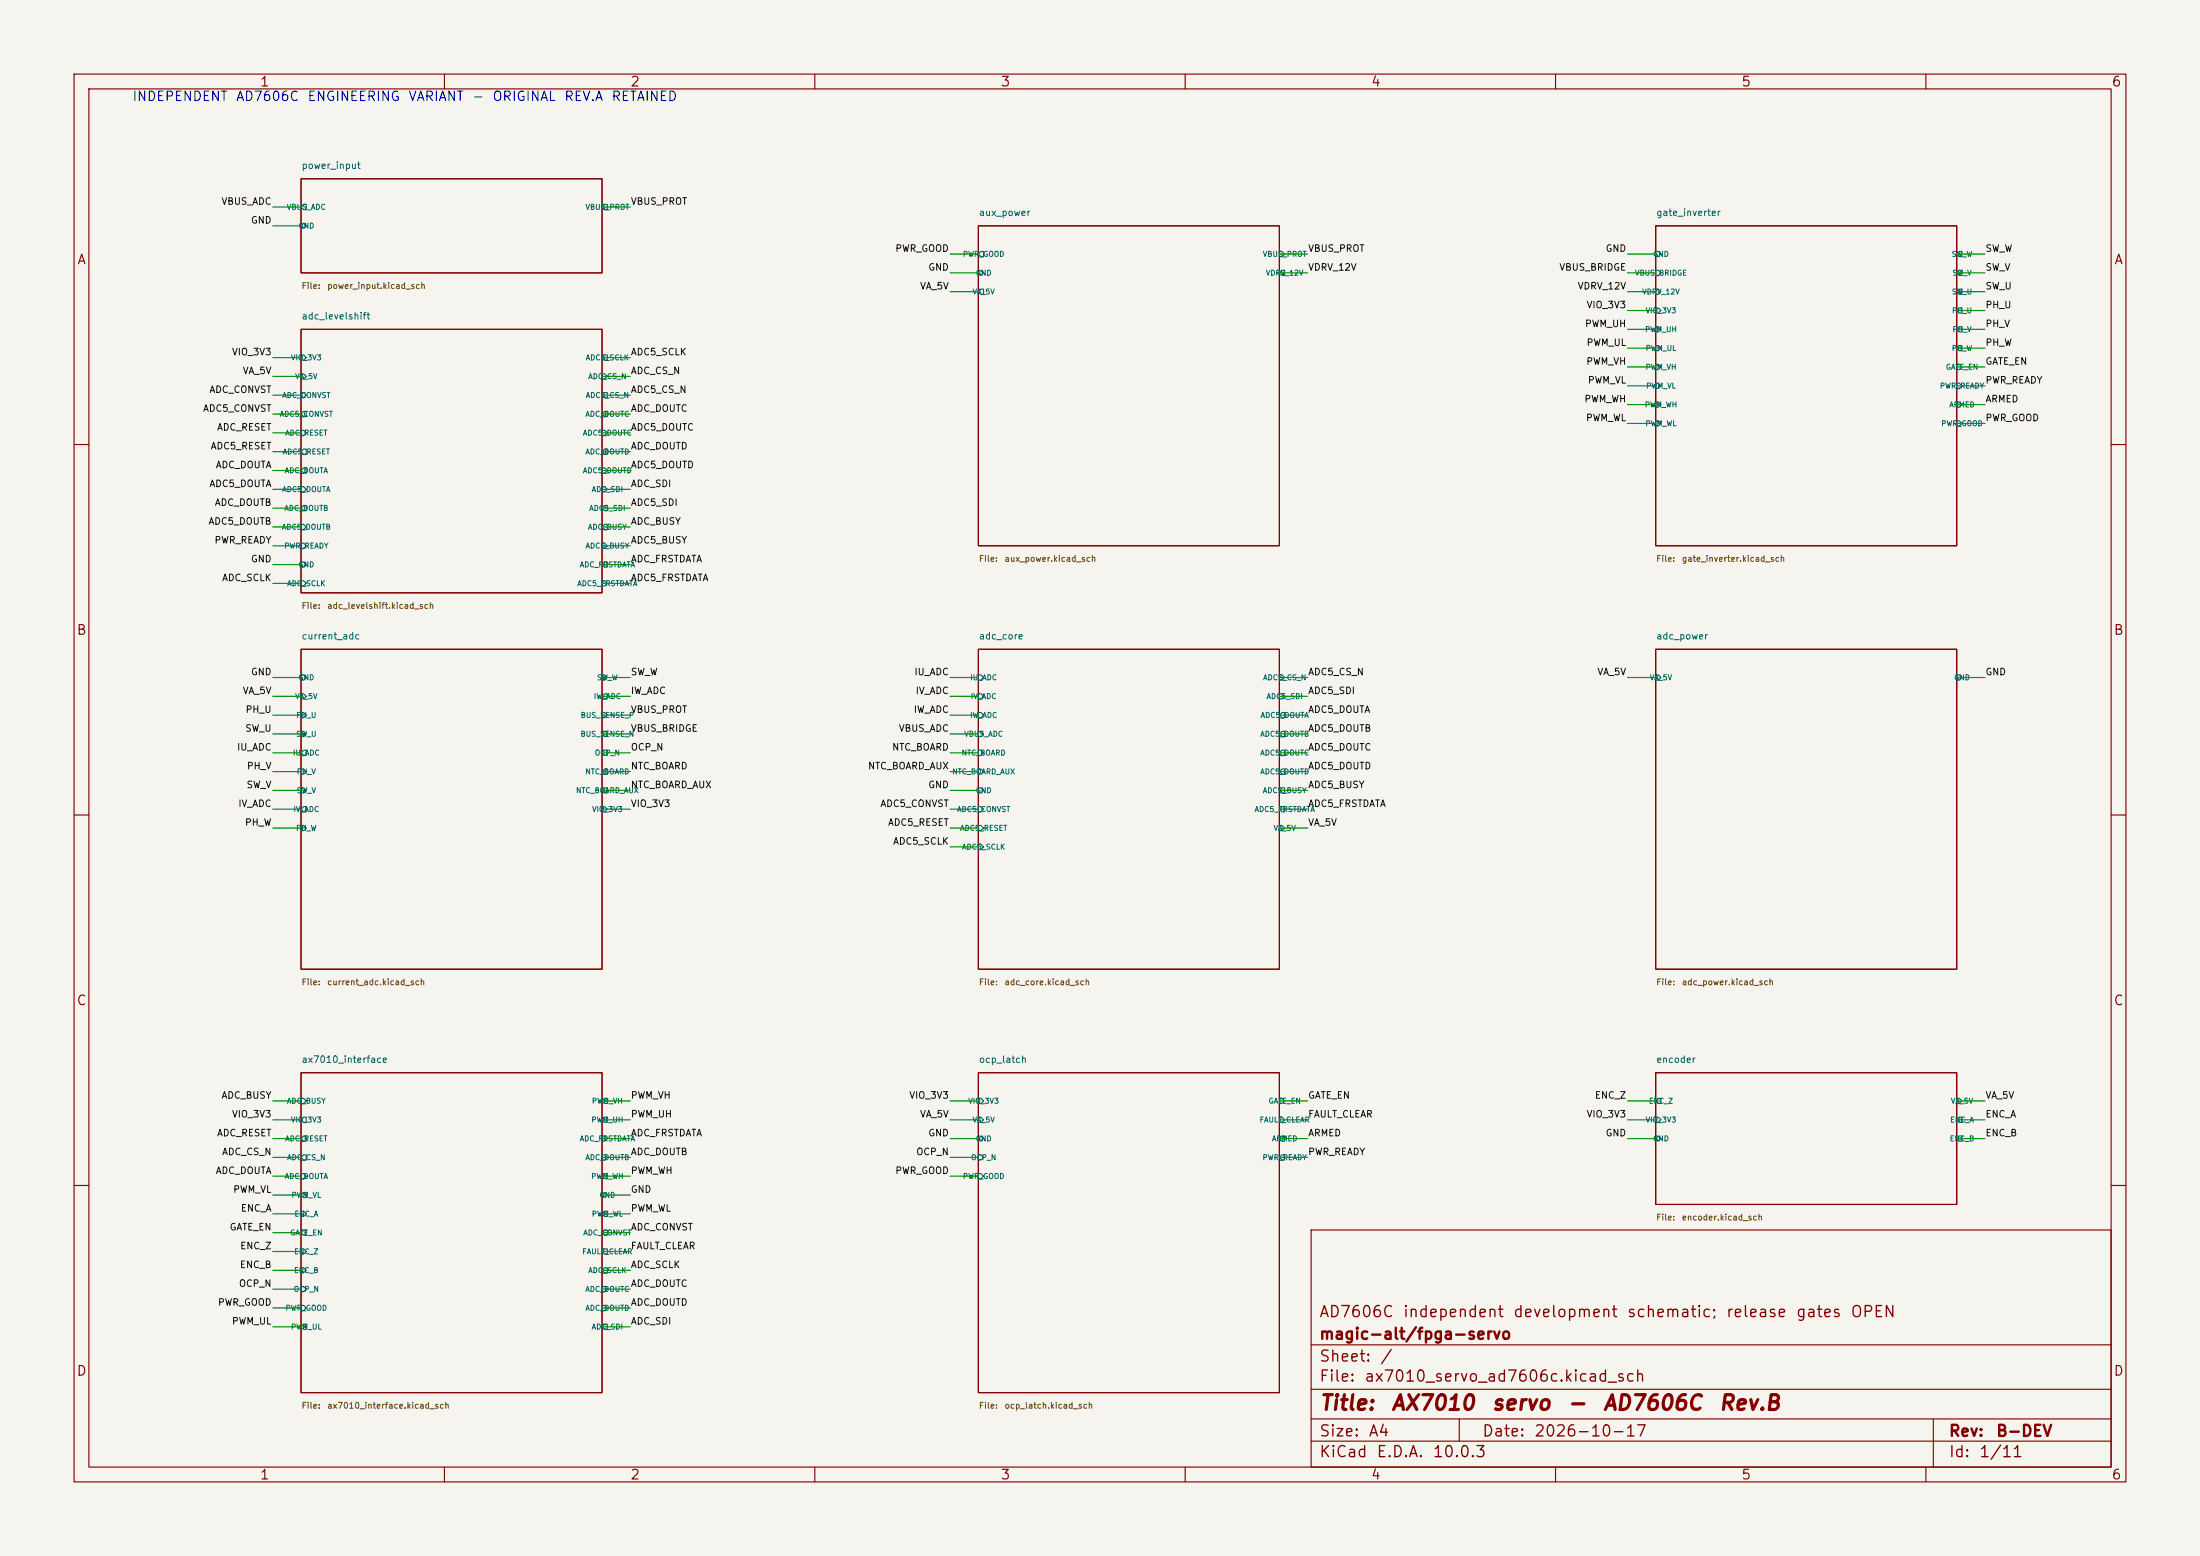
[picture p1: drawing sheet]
(kicad_sch (version 20260306) (generator "eeschema") (generator_version "10.0") (paper "A4") (title_block (title "AX7010 servo - AD7606C Rev.B") (date "2026-10-17") (rev "B-DEV") (company "magic-alt/fpga-servo") (comment 1 "AD7606C independent development schematic; release gates OPEN")) (lib_symbols )(text "INDEPENDENT AD7606C ENGINEERING VARIANT - ORIGINAL REV.A RETAINED" (at 17.78 13.97 0) (effects (font (size 1.27 1.27)) (justify left bottom)))(wire (pts (xy 40.64 27.94) (xy 36.83 27.94)) (stroke (width 0.1524) (type default)))(label "VBUS_ADC" (at 36.83 27.94 0) (effects (font (size 0.9 0.9)) (justify right bottom)))(wire (pts (xy 40.64 30.48) (xy 36.83 30.48)) (stroke (width 0.1524) (type default)))(label "GND" (at 36.83 30.48 0) (effects (font (size 0.9 0.9)) (justify right bottom)))(wire (pts (xy 81.28 27.94) (xy 85.09 27.94)) (stroke (width 0.1524) (type default)))(label "VBUS_PROT" (at 85.09 27.94 0) (effects (font (size 0.9 0.9)) (justify left bottom)))(sheet (at 40.64 24.13) (size 40.64 12.7) (stroke (width .1524) (type default)) (fill (color 0 0 0 0))(property "Sheetname" "power_input" (at 40.64 22.86 0) (effects (font (size 0.9 0.9)) (justify left bottom)))(property "Sheetfile" "power_input.kicad_sch" (at 40.64 38.1 0) (effects (font (size 0.8 0.8)) (justify left top)))(pin "VBUS_ADC" output (at 40.64 27.94 180) (effects (font (size 0.7 0.7)) ))(pin "GND" bidirectional (at 40.64 30.48 180) (effects (font (size 0.7 0.7)) ))(pin "VBUS_PROT" output (at 81.28 27.94 0) (effects (font (size 0.7 0.7)) )))(wire (pts (xy 132.08 34.29) (xy 128.27 34.29)) (stroke (width 0.1524) (type default)))(label "PWR_GOOD" (at 128.27 34.29 0) (effects (font (size 0.9 0.9)) (justify right bottom)))(wire (pts (xy 132.08 36.83) (xy 128.27 36.83)) (stroke (width 0.1524) (type default)))(label "GND" (at 128.27 36.83 0) (effects (font (size 0.9 0.9)) (justify right bottom)))(wire (pts (xy 132.08 39.37) (xy 128.27 39.37)) (stroke (width 0.1524) (type default)))(label "VA_5V" (at 128.27 39.37 0) (effects (font (size 0.9 0.9)) (justify right bottom)))(wire (pts (xy 172.72 34.29) (xy 176.53 34.29)) (stroke (width 0.1524) (type default)))(label "VBUS_PROT" (at 176.53 34.29 0) (effects (font (size 0.9 0.9)) (justify left bottom)))(wire (pts (xy 172.72 36.83) (xy 176.53 36.83)) (stroke (width 0.1524) (type default)))(label "VDRV_12V" (at 176.53 36.83 0) (effects (font (size 0.9 0.9)) (justify left bottom)))(sheet (at 132.08 30.48) (size 40.64 43.18) (stroke (width .1524) (type default)) (fill (color 0 0 0 0))(property "Sheetname" "aux_power" (at 132.08 29.21 0) (effects (font (size 0.9 0.9)) (justify left bottom)))(property "Sheetfile" "aux_power.kicad_sch" (at 132.08 74.93 0) (effects (font (size 0.8 0.8)) (justify left top)))(pin "PWR_GOOD" output (at 132.08 34.29 180) (effects (font (size 0.7 0.7)) ))(pin "GND" bidirectional (at 132.08 36.83 180) (effects (font (size 0.7 0.7)) ))(pin "VA_5V" output (at 132.08 39.37 180) (effects (font (size 0.7 0.7)) ))(pin "VBUS_PROT" input (at 172.72 34.29 0) (effects (font (size 0.7 0.7)) ))(pin "VDRV_12V" output (at 172.72 36.83 0) (effects (font (size 0.7 0.7)) )))(wire (pts (xy 223.52 34.29) (xy 219.71 34.29)) (stroke (width 0.1524) (type default)))(label "GND" (at 219.71 34.29 0) (effects (font (size 0.9 0.9)) (justify right bottom)))(wire (pts (xy 223.52 36.83) (xy 219.71 36.83)) (stroke (width 0.1524) (type default)))(label "VBUS_BRIDGE" (at 219.71 36.83 0) (effects (font (size 0.9 0.9)) (justify right bottom)))(wire (pts (xy 223.52 39.37) (xy 219.71 39.37)) (stroke (width 0.1524) (type default)))(label "VDRV_12V" (at 219.71 39.37 0) (effects (font (size 0.9 0.9)) (justify right bottom)))(wire (pts (xy 223.52 41.91) (xy 219.71 41.91)) (stroke (width 0.1524) (type default)))(label "VIO_3V3" (at 219.71 41.91 0) (effects (font (size 0.9 0.9)) (justify right bottom)))(wire (pts (xy 223.52 44.45) (xy 219.71 44.45)) (stroke (width 0.1524) (type default)))(label "PWM_UH" (at 219.71 44.45 0) (effects (font (size 0.9 0.9)) (justify right bottom)))(wire (pts (xy 223.52 46.99) (xy 219.71 46.99)) (stroke (width 0.1524) (type default)))(label "PWM_UL" (at 219.71 46.99 0) (effects (font (size 0.9 0.9)) (justify right bottom)))(wire (pts (xy 223.52 49.53) (xy 219.71 49.53)) (stroke (width 0.1524) (type default)))(label "PWM_VH" (at 219.71 49.53 0) (effects (font (size 0.9 0.9)) (justify right bottom)))(wire (pts (xy 223.52 52.07) (xy 219.71 52.07)) (stroke (width 0.1524) (type default)))(label "PWM_VL" (at 219.71 52.07 0) (effects (font (size 0.9 0.9)) (justify right bottom)))(wire (pts (xy 223.52 54.61) (xy 219.71 54.61)) (stroke (width 0.1524) (type default)))(label "PWM_WH" (at 219.71 54.61 0) (effects (font (size 0.9 0.9)) (justify right bottom)))(wire (pts (xy 223.52 57.15) (xy 219.71 57.15)) (stroke (width 0.1524) (type default)))(label "PWM_WL" (at 219.71 57.15 0) (effects (font (size 0.9 0.9)) (justify right bottom)))(wire (pts (xy 264.16 34.29) (xy 267.97 34.29)) (stroke (width 0.1524) (type default)))(label "SW_W" (at 267.97 34.29 0) (effects (font (size 0.9 0.9)) (justify left bottom)))(wire (pts (xy 264.16 36.83) (xy 267.97 36.83)) (stroke (width 0.1524) (type default)))(label "SW_V" (at 267.97 36.83 0) (effects (font (size 0.9 0.9)) (justify left bottom)))(wire (pts (xy 264.16 39.37) (xy 267.97 39.37)) (stroke (width 0.1524) (type default)))(label "SW_U" (at 267.97 39.37 0) (effects (font (size 0.9 0.9)) (justify left bottom)))(wire (pts (xy 264.16 41.91) (xy 267.97 41.91)) (stroke (width 0.1524) (type default)))(label "PH_U" (at 267.97 41.91 0) (effects (font (size 0.9 0.9)) (justify left bottom)))(wire (pts (xy 264.16 44.45) (xy 267.97 44.45)) (stroke (width 0.1524) (type default)))(label "PH_V" (at 267.97 44.45 0) (effects (font (size 0.9 0.9)) (justify left bottom)))(wire (pts (xy 264.16 46.99) (xy 267.97 46.99)) (stroke (width 0.1524) (type default)))(label "PH_W" (at 267.97 46.99 0) (effects (font (size 0.9 0.9)) (justify left bottom)))(wire (pts (xy 264.16 49.53) (xy 267.97 49.53)) (stroke (width 0.1524) (type default)))(label "GATE_EN" (at 267.97 49.53 0) (effects (font (size 0.9 0.9)) (justify left bottom)))(wire (pts (xy 264.16 52.07) (xy 267.97 52.07)) (stroke (width 0.1524) (type default)))(label "PWR_READY" (at 267.97 52.07 0) (effects (font (size 0.9 0.9)) (justify left bottom)))(wire (pts (xy 264.16 54.61) (xy 267.97 54.61)) (stroke (width 0.1524) (type default)))(label "ARMED" (at 267.97 54.61 0) (effects (font (size 0.9 0.9)) (justify left bottom)))(wire (pts (xy 264.16 57.15) (xy 267.97 57.15)) (stroke (width 0.1524) (type default)))(label "PWR_GOOD" (at 267.97 57.15 0) (effects (font (size 0.9 0.9)) (justify left bottom)))(sheet (at 223.52 30.48) (size 40.64 43.18) (stroke (width .1524) (type default)) (fill (color 0 0 0 0))(property "Sheetname" "gate_inverter" (at 223.52 29.21 0) (effects (font (size 0.9 0.9)) (justify left bottom)))(property "Sheetfile" "gate_inverter.kicad_sch" (at 223.52 74.93 0) (effects (font (size 0.8 0.8)) (justify left top)))(pin "GND" input (at 223.52 34.29 180) (effects (font (size 0.7 0.7)) ))(pin "VBUS_BRIDGE" input (at 223.52 36.83 180) (effects (font (size 0.7 0.7)) ))(pin "VDRV_12V" input (at 223.52 39.37 180) (effects (font (size 0.7 0.7)) ))(pin "VIO_3V3" input (at 223.52 41.91 180) (effects (font (size 0.7 0.7)) ))(pin "PWM_UH" input (at 223.52 44.45 180) (effects (font (size 0.7 0.7)) ))(pin "PWM_UL" input (at 223.52 46.99 180) (effects (font (size 0.7 0.7)) ))(pin "PWM_VH" input (at 223.52 49.53 180) (effects (font (size 0.7 0.7)) ))(pin "PWM_VL" input (at 223.52 52.07 180) (effects (font (size 0.7 0.7)) ))(pin "PWM_WH" input (at 223.52 54.61 180) (effects (font (size 0.7 0.7)) ))(pin "PWM_WL" input (at 223.52 57.15 180) (effects (font (size 0.7 0.7)) ))(pin "SW_W" output (at 264.16 34.29 0) (effects (font (size 0.7 0.7)) ))(pin "SW_V" output (at 264.16 36.83 0) (effects (font (size 0.7 0.7)) ))(pin "SW_U" output (at 264.16 39.37 0) (effects (font (size 0.7 0.7)) ))(pin "PH_U" output (at 264.16 41.91 0) (effects (font (size 0.7 0.7)) ))(pin "PH_V" output (at 264.16 44.45 0) (effects (font (size 0.7 0.7)) ))(pin "PH_W" output (at 264.16 46.99 0) (effects (font (size 0.7 0.7)) ))(pin "GATE_EN" input (at 264.16 49.53 0) (effects (font (size 0.7 0.7)) ))(pin "PWR_READY" input (at 264.16 52.07 0) (effects (font (size 0.7 0.7)) ))(pin "ARMED" input (at 264.16 54.61 0) (effects (font (size 0.7 0.7)) ))(pin "PWR_GOOD" input (at 264.16 57.15 0) (effects (font (size 0.7 0.7)) )))(wire (pts (xy 40.64 91.44) (xy 36.83 91.44)) (stroke (width 0.1524) (type default)))(label "GND" (at 36.83 91.44 0) (effects (font (size 0.9 0.9)) (justify right bottom)))(wire (pts (xy 40.64 93.98) (xy 36.83 93.98)) (stroke (width 0.1524) (type default)))(label "VA_5V" (at 36.83 93.98 0) (effects (font (size 0.9 0.9)) (justify right bottom)))(wire (pts (xy 40.64 96.52) (xy 36.83 96.52)) (stroke (width 0.1524) (type default)))(label "PH_U" (at 36.83 96.52 0) (effects (font (size 0.9 0.9)) (justify right bottom)))(wire (pts (xy 40.64 99.06) (xy 36.83 99.06)) (stroke (width 0.1524) (type default)))(label "SW_U" (at 36.83 99.06 0) (effects (font (size 0.9 0.9)) (justify right bottom)))(wire (pts (xy 40.64 101.6) (xy 36.83 101.6)) (stroke (width 0.1524) (type default)))(label "IU_ADC" (at 36.83 101.6 0) (effects (font (size 0.9 0.9)) (justify right bottom)))(wire (pts (xy 40.64 104.14) (xy 36.83 104.14)) (stroke (width 0.1524) (type default)))(label "PH_V" (at 36.83 104.14 0) (effects (font (size 0.9 0.9)) (justify right bottom)))(wire (pts (xy 40.64 106.68) (xy 36.83 106.68)) (stroke (width 0.1524) (type default)))(label "SW_V" (at 36.83 106.68 0) (effects (font (size 0.9 0.9)) (justify right bottom)))(wire (pts (xy 40.64 109.22) (xy 36.83 109.22)) (stroke (width 0.1524) (type default)))(label "IV_ADC" (at 36.83 109.22 0) (effects (font (size 0.9 0.9)) (justify right bottom)))(wire (pts (xy 40.64 111.76) (xy 36.83 111.76)) (stroke (width 0.1524) (type default)))(label "PH_W" (at 36.83 111.76 0) (effects (font (size 0.9 0.9)) (justify right bottom)))(wire (pts (xy 81.28 91.44) (xy 85.09 91.44)) (stroke (width 0.1524) (type default)))(label "SW_W" (at 85.09 91.44 0) (effects (font (size 0.9 0.9)) (justify left bottom)))(wire (pts (xy 81.28 93.98) (xy 85.09 93.98)) (stroke (width 0.1524) (type default)))(label "IW_ADC" (at 85.09 93.98 0) (effects (font (size 0.9 0.9)) (justify left bottom)))(wire (pts (xy 81.28 96.52) (xy 85.09 96.52)) (stroke (width 0.1524) (type default)))(label "VBUS_PROT" (at 85.09 96.52 0) (effects (font (size 0.9 0.9)) (justify left bottom)))(wire (pts (xy 81.28 99.06) (xy 85.09 99.06)) (stroke (width 0.1524) (type default)))(label "VBUS_BRIDGE" (at 85.09 99.06 0) (effects (font (size 0.9 0.9)) (justify left bottom)))(wire (pts (xy 81.28 101.6) (xy 85.09 101.6)) (stroke (width 0.1524) (type default)))(label "OCP_N" (at 85.09 101.6 0) (effects (font (size 0.9 0.9)) (justify left bottom)))(wire (pts (xy 81.28 104.14) (xy 85.09 104.14)) (stroke (width 0.1524) (type default)))(label "NTC_BOARD" (at 85.09 104.14 0) (effects (font (size 0.9 0.9)) (justify left bottom)))(wire (pts (xy 81.28 106.68) (xy 85.09 106.68)) (stroke (width 0.1524) (type default)))(label "NTC_BOARD_AUX" (at 85.09 106.68 0) (effects (font (size 0.9 0.9)) (justify left bottom)))(wire (pts (xy 81.28 109.22) (xy 85.09 109.22)) (stroke (width 0.1524) (type default)))(label "VIO_3V3" (at 85.09 109.22 0) (effects (font (size 0.9 0.9)) (justify left bottom)))(sheet (at 40.64 87.63) (size 40.64 43.18) (stroke (width .1524) (type default)) (fill (color 0 0 0 0))(property "Sheetname" "current_adc" (at 40.64 86.36 0) (effects (font (size 0.9 0.9)) (justify left bottom)))(property "Sheetfile" "current_adc.kicad_sch" (at 40.64 132.08 0) (effects (font (size 0.8 0.8)) (justify left top)))(pin "GND" input (at 40.64 91.44 180) (effects (font (size 0.7 0.7)) ))(pin "VA_5V" input (at 40.64 93.98 180) (effects (font (size 0.7 0.7)) ))(pin "PH_U" input (at 40.64 96.52 180) (effects (font (size 0.7 0.7)) ))(pin "SW_U" input (at 40.64 99.06 180) (effects (font (size 0.7 0.7)) ))(pin "IU_ADC" output (at 40.64 101.6 180) (effects (font (size 0.7 0.7)) ))(pin "PH_V" input (at 40.64 104.14 180) (effects (font (size 0.7 0.7)) ))(pin "SW_V" input (at 40.64 106.68 180) (effects (font (size 0.7 0.7)) ))(pin "IV_ADC" output (at 40.64 109.22 180) (effects (font (size 0.7 0.7)) ))(pin "PH_W" input (at 40.64 111.76 180) (effects (font (size 0.7 0.7)) ))(pin "SW_W" input (at 81.28 91.44 0) (effects (font (size 0.7 0.7)) ))(pin "IW_ADC" output (at 81.28 93.98 0) (effects (font (size 0.7 0.7)) ))(pin "BUS_SENSE_P" input (at 81.28 96.52 0) (effects (font (size 0.7 0.7)) ))(pin "BUS_SENSE_N" output (at 81.28 99.06 0) (effects (font (size 0.7 0.7)) ))(pin "OCP_N" output (at 81.28 101.6 0) (effects (font (size 0.7 0.7)) ))(pin "NTC_BOARD" output (at 81.28 104.14 0) (effects (font (size 0.7 0.7)) ))(pin "NTC_BOARD_AUX" output (at 81.28 106.68 0) (effects (font (size 0.7 0.7)) ))(pin "VIO_3V3" input (at 81.28 109.22 0) (effects (font (size 0.7 0.7)) )))(wire (pts (xy 132.08 91.44) (xy 128.27 91.44)) (stroke (width 0.1524) (type default)))(label "IU_ADC" (at 128.27 91.44 0) (effects (font (size 0.9 0.9)) (justify right bottom)))(wire (pts (xy 132.08 93.98) (xy 128.27 93.98)) (stroke (width 0.1524) (type default)))(label "IV_ADC" (at 128.27 93.98 0) (effects (font (size 0.9 0.9)) (justify right bottom)))(wire (pts (xy 132.08 96.52) (xy 128.27 96.52)) (stroke (width 0.1524) (type default)))(label "IW_ADC" (at 128.27 96.52 0) (effects (font (size 0.9 0.9)) (justify right bottom)))(wire (pts (xy 132.08 99.06) (xy 128.27 99.06)) (stroke (width 0.1524) (type default)))(label "VBUS_ADC" (at 128.27 99.06 0) (effects (font (size 0.9 0.9)) (justify right bottom)))(wire (pts (xy 132.08 101.6) (xy 128.27 101.6)) (stroke (width 0.1524) (type default)))(label "NTC_BOARD" (at 128.27 101.6 0) (effects (font (size 0.9 0.9)) (justify right bottom)))(wire (pts (xy 132.08 104.14) (xy 128.27 104.14)) (stroke (width 0.1524) (type default)))(label "NTC_BOARD_AUX" (at 128.27 104.14 0) (effects (font (size 0.9 0.9)) (justify right bottom)))(wire (pts (xy 132.08 106.68) (xy 128.27 106.68)) (stroke (width 0.1524) (type default)))(label "GND" (at 128.27 106.68 0) (effects (font (size 0.9 0.9)) (justify right bottom)))(wire (pts (xy 132.08 109.22) (xy 128.27 109.22)) (stroke (width 0.1524) (type default)))(label "ADC5_CONVST" (at 128.27 109.22 0) (effects (font (size 0.9 0.9)) (justify right bottom)))(wire (pts (xy 132.08 111.76) (xy 128.27 111.76)) (stroke (width 0.1524) (type default)))(label "ADC5_RESET" (at 128.27 111.76 0) (effects (font (size 0.9 0.9)) (justify right bottom)))(wire (pts (xy 132.08 114.3) (xy 128.27 114.3)) (stroke (width 0.1524) (type default)))(label "ADC5_SCLK" (at 128.27 114.3 0) (effects (font (size 0.9 0.9)) (justify right bottom)))(wire (pts (xy 172.72 91.44) (xy 176.53 91.44)) (stroke (width 0.1524) (type default)))(label "ADC5_CS_N" (at 176.53 91.44 0) (effects (font (size 0.9 0.9)) (justify left bottom)))(wire (pts (xy 172.72 93.98) (xy 176.53 93.98)) (stroke (width 0.1524) (type default)))(label "ADC5_SDI" (at 176.53 93.98 0) (effects (font (size 0.9 0.9)) (justify left bottom)))(wire (pts (xy 172.72 96.52) (xy 176.53 96.52)) (stroke (width 0.1524) (type default)))(label "ADC5_DOUTA" (at 176.53 96.52 0) (effects (font (size 0.9 0.9)) (justify left bottom)))(wire (pts (xy 172.72 99.06) (xy 176.53 99.06)) (stroke (width 0.1524) (type default)))(label "ADC5_DOUTB" (at 176.53 99.06 0) (effects (font (size 0.9 0.9)) (justify left bottom)))(wire (pts (xy 172.72 101.6) (xy 176.53 101.6)) (stroke (width 0.1524) (type default)))(label "ADC5_DOUTC" (at 176.53 101.6 0) (effects (font (size 0.9 0.9)) (justify left bottom)))(wire (pts (xy 172.72 104.14) (xy 176.53 104.14)) (stroke (width 0.1524) (type default)))(label "ADC5_DOUTD" (at 176.53 104.14 0) (effects (font (size 0.9 0.9)) (justify left bottom)))(wire (pts (xy 172.72 106.68) (xy 176.53 106.68)) (stroke (width 0.1524) (type default)))(label "ADC5_BUSY" (at 176.53 106.68 0) (effects (font (size 0.9 0.9)) (justify left bottom)))(wire (pts (xy 172.72 109.22) (xy 176.53 109.22)) (stroke (width 0.1524) (type default)))(label "ADC5_FRSTDATA" (at 176.53 109.22 0) (effects (font (size 0.9 0.9)) (justify left bottom)))(wire (pts (xy 172.72 111.76) (xy 176.53 111.76)) (stroke (width 0.1524) (type default)))(label "VA_5V" (at 176.53 111.76 0) (effects (font (size 0.9 0.9)) (justify left bottom)))(sheet (at 132.08 87.63) (size 40.64 43.18) (stroke (width .1524) (type default)) (fill (color 0 0 0 0))(property "Sheetname" "adc_core" (at 132.08 86.36 0) (effects (font (size 0.9 0.9)) (justify left bottom)))(property "Sheetfile" "adc_core.kicad_sch" (at 132.08 132.08 0) (effects (font (size 0.8 0.8)) (justify left top)))(pin "IU_ADC" input (at 132.08 91.44 180) (effects (font (size 0.7 0.7)) ))(pin "IV_ADC" input (at 132.08 93.98 180) (effects (font (size 0.7 0.7)) ))(pin "IW_ADC" input (at 132.08 96.52 180) (effects (font (size 0.7 0.7)) ))(pin "VBUS_ADC" input (at 132.08 99.06 180) (effects (font (size 0.7 0.7)) ))(pin "NTC_BOARD" input (at 132.08 101.6 180) (effects (font (size 0.7 0.7)) ))(pin "NTC_BOARD_AUX" input (at 132.08 104.14 180) (effects (font (size 0.7 0.7)) ))(pin "GND" input (at 132.08 106.68 180) (effects (font (size 0.7 0.7)) ))(pin "ADC5_CONVST" input (at 132.08 109.22 180) (effects (font (size 0.7 0.7)) ))(pin "ADC5_RESET" input (at 132.08 111.76 180) (effects (font (size 0.7 0.7)) ))(pin "ADC5_SCLK" input (at 132.08 114.3 180) (effects (font (size 0.7 0.7)) ))(pin "ADC5_CS_N" input (at 172.72 91.44 0) (effects (font (size 0.7 0.7)) ))(pin "ADC5_SDI" input (at 172.72 93.98 0) (effects (font (size 0.7 0.7)) ))(pin "ADC5_DOUTA" output (at 172.72 96.52 0) (effects (font (size 0.7 0.7)) ))(pin "ADC5_DOUTB" output (at 172.72 99.06 0) (effects (font (size 0.7 0.7)) ))(pin "ADC5_DOUTC" output (at 172.72 101.6 0) (effects (font (size 0.7 0.7)) ))(pin "ADC5_DOUTD" output (at 172.72 104.14 0) (effects (font (size 0.7 0.7)) ))(pin "ADC5_BUSY" output (at 172.72 106.68 0) (effects (font (size 0.7 0.7)) ))(pin "ADC5_FRSTDATA" output (at 172.72 109.22 0) (effects (font (size 0.7 0.7)) ))(pin "VA_5V" input (at 172.72 111.76 0) (effects (font (size 0.7 0.7)) )))(wire (pts (xy 223.52 91.44) (xy 219.71 91.44)) (stroke (width 0.1524) (type default)))(label "VA_5V" (at 219.71 91.44 0) (effects (font (size 0.9 0.9)) (justify right bottom)))(wire (pts (xy 264.16 91.44) (xy 267.97 91.44)) (stroke (width 0.1524) (type default)))(label "GND" (at 267.97 91.44 0) (effects (font (size 0.9 0.9)) (justify left bottom)))(sheet (at 223.52 87.63) (size 40.64 43.18) (stroke (width .1524) (type default)) (fill (color 0 0 0 0))(property "Sheetname" "adc_power" (at 223.52 86.36 0) (effects (font (size 0.9 0.9)) (justify left bottom)))(property "Sheetfile" "adc_power.kicad_sch" (at 223.52 132.08 0) (effects (font (size 0.8 0.8)) (justify left top)))(pin "VA_5V" input (at 223.52 91.44 180) (effects (font (size 0.7 0.7)) ))(pin "GND" input (at 264.16 91.44 0) (effects (font (size 0.7 0.7)) )))(wire (pts (xy 40.64 148.59) (xy 36.83 148.59)) (stroke (width 0.1524) (type default)))(label "ADC_BUSY" (at 36.83 148.59 0) (effects (font (size 0.9 0.9)) (justify right bottom)))(wire (pts (xy 40.64 151.13) (xy 36.83 151.13)) (stroke (width 0.1524) (type default)))(label "VIO_3V3" (at 36.83 151.13 0) (effects (font (size 0.9 0.9)) (justify right bottom)))(wire (pts (xy 40.64 153.67) (xy 36.83 153.67)) (stroke (width 0.1524) (type default)))(label "ADC_RESET" (at 36.83 153.67 0) (effects (font (size 0.9 0.9)) (justify right bottom)))(wire (pts (xy 40.64 156.21) (xy 36.83 156.21)) (stroke (width 0.1524) (type default)))(label "ADC_CS_N" (at 36.83 156.21 0) (effects (font (size 0.9 0.9)) (justify right bottom)))(wire (pts (xy 40.64 158.75) (xy 36.83 158.75)) (stroke (width 0.1524) (type default)))(label "ADC_DOUTA" (at 36.83 158.75 0) (effects (font (size 0.9 0.9)) (justify right bottom)))(wire (pts (xy 40.64 161.29) (xy 36.83 161.29)) (stroke (width 0.1524) (type default)))(label "PWM_VL" (at 36.83 161.29 0) (effects (font (size 0.9 0.9)) (justify right bottom)))(wire (pts (xy 40.64 163.83) (xy 36.83 163.83)) (stroke (width 0.1524) (type default)))(label "ENC_A" (at 36.83 163.83 0) (effects (font (size 0.9 0.9)) (justify right bottom)))(wire (pts (xy 40.64 166.37) (xy 36.83 166.37)) (stroke (width 0.1524) (type default)))(label "GATE_EN" (at 36.83 166.37 0) (effects (font (size 0.9 0.9)) (justify right bottom)))(wire (pts (xy 40.64 168.91) (xy 36.83 168.91)) (stroke (width 0.1524) (type default)))(label "ENC_Z" (at 36.83 168.91 0) (effects (font (size 0.9 0.9)) (justify right bottom)))(wire (pts (xy 40.64 171.45) (xy 36.83 171.45)) (stroke (width 0.1524) (type default)))(label "ENC_B" (at 36.83 171.45 0) (effects (font (size 0.9 0.9)) (justify right bottom)))(wire (pts (xy 40.64 173.99) (xy 36.83 173.99)) (stroke (width 0.1524) (type default)))(label "OCP_N" (at 36.83 173.99 0) (effects (font (size 0.9 0.9)) (justify right bottom)))(wire (pts (xy 40.64 176.53) (xy 36.83 176.53)) (stroke (width 0.1524) (type default)))(label "PWR_GOOD" (at 36.83 176.53 0) (effects (font (size 0.9 0.9)) (justify right bottom)))(wire (pts (xy 40.64 179.07) (xy 36.83 179.07)) (stroke (width 0.1524) (type default)))(label "PWM_UL" (at 36.83 179.07 0) (effects (font (size 0.9 0.9)) (justify right bottom)))(wire (pts (xy 81.28 148.59) (xy 85.09 148.59)) (stroke (width 0.1524) (type default)))(label "PWM_VH" (at 85.09 148.59 0) (effects (font (size 0.9 0.9)) (justify left bottom)))(wire (pts (xy 81.28 151.13) (xy 85.09 151.13)) (stroke (width 0.1524) (type default)))(label "PWM_UH" (at 85.09 151.13 0) (effects (font (size 0.9 0.9)) (justify left bottom)))(wire (pts (xy 81.28 153.67) (xy 85.09 153.67)) (stroke (width 0.1524) (type default)))(label "ADC_FRSTDATA" (at 85.09 153.67 0) (effects (font (size 0.9 0.9)) (justify left bottom)))(wire (pts (xy 81.28 156.21) (xy 85.09 156.21)) (stroke (width 0.1524) (type default)))(label "ADC_DOUTB" (at 85.09 156.21 0) (effects (font (size 0.9 0.9)) (justify left bottom)))(wire (pts (xy 81.28 158.75) (xy 85.09 158.75)) (stroke (width 0.1524) (type default)))(label "PWM_WH" (at 85.09 158.75 0) (effects (font (size 0.9 0.9)) (justify left bottom)))(wire (pts (xy 81.28 161.29) (xy 85.09 161.29)) (stroke (width 0.1524) (type default)))(label "GND" (at 85.09 161.29 0) (effects (font (size 0.9 0.9)) (justify left bottom)))(wire (pts (xy 81.28 163.83) (xy 85.09 163.83)) (stroke (width 0.1524) (type default)))(label "PWM_WL" (at 85.09 163.83 0) (effects (font (size 0.9 0.9)) (justify left bottom)))(wire (pts (xy 81.28 166.37) (xy 85.09 166.37)) (stroke (width 0.1524) (type default)))(label "ADC_CONVST" (at 85.09 166.37 0) (effects (font (size 0.9 0.9)) (justify left bottom)))(wire (pts (xy 81.28 168.91) (xy 85.09 168.91)) (stroke (width 0.1524) (type default)))(label "FAULT_CLEAR" (at 85.09 168.91 0) (effects (font (size 0.9 0.9)) (justify left bottom)))(wire (pts (xy 81.28 171.45) (xy 85.09 171.45)) (stroke (width 0.1524) (type default)))(label "ADC_SCLK" (at 85.09 171.45 0) (effects (font (size 0.9 0.9)) (justify left bottom)))(wire (pts (xy 81.28 173.99) (xy 85.09 173.99)) (stroke (width 0.1524) (type default)))(label "ADC_DOUTC" (at 85.09 173.99 0) (effects (font (size 0.9 0.9)) (justify left bottom)))(wire (pts (xy 81.28 176.53) (xy 85.09 176.53)) (stroke (width 0.1524) (type default)))(label "ADC_DOUTD" (at 85.09 176.53 0) (effects (font (size 0.9 0.9)) (justify left bottom)))(wire (pts (xy 81.28 179.07) (xy 85.09 179.07)) (stroke (width 0.1524) (type default)))(label "ADC_SDI" (at 85.09 179.07 0) (effects (font (size 0.9 0.9)) (justify left bottom)))(sheet (at 40.64 144.78) (size 40.64 43.18) (stroke (width .1524) (type default)) (fill (color 0 0 0 0))(property "Sheetname" "ax7010_interface" (at 40.64 143.51 0) (effects (font (size 0.9 0.9)) (justify left bottom)))(property "Sheetfile" "ax7010_interface.kicad_sch" (at 40.64 189.23 0) (effects (font (size 0.8 0.8)) (justify left top)))(pin "ADC_BUSY" input (at 40.64 148.59 180) (effects (font (size 0.7 0.7)) ))(pin "VIO_3V3" output (at 40.64 151.13 180) (effects (font (size 0.7 0.7)) ))(pin "ADC_RESET" output (at 40.64 153.67 180) (effects (font (size 0.7 0.7)) ))(pin "ADC_CS_N" output (at 40.64 156.21 180) (effects (font (size 0.7 0.7)) ))(pin "ADC_DOUTA" input (at 40.64 158.75 180) (effects (font (size 0.7 0.7)) ))(pin "PWM_VL" output (at 40.64 161.29 180) (effects (font (size 0.7 0.7)) ))(pin "ENC_A" input (at 40.64 163.83 180) (effects (font (size 0.7 0.7)) ))(pin "GATE_EN" output (at 40.64 166.37 180) (effects (font (size 0.7 0.7)) ))(pin "ENC_Z" input (at 40.64 168.91 180) (effects (font (size 0.7 0.7)) ))(pin "ENC_B" input (at 40.64 171.45 180) (effects (font (size 0.7 0.7)) ))(pin "OCP_N" input (at 40.64 173.99 180) (effects (font (size 0.7 0.7)) ))(pin "PWR_GOOD" input (at 40.64 176.53 180) (effects (font (size 0.7 0.7)) ))(pin "PWM_UL" output (at 40.64 179.07 180) (effects (font (size 0.7 0.7)) ))(pin "PWM_VH" output (at 81.28 148.59 0) (effects (font (size 0.7 0.7)) ))(pin "PWM_UH" output (at 81.28 151.13 0) (effects (font (size 0.7 0.7)) ))(pin "ADC_FRSTDATA" input (at 81.28 153.67 0) (effects (font (size 0.7 0.7)) ))(pin "ADC_DOUTB" input (at 81.28 156.21 0) (effects (font (size 0.7 0.7)) ))(pin "PWM_WH" output (at 81.28 158.75 0) (effects (font (size 0.7 0.7)) ))(pin "GND" bidirectional (at 81.28 161.29 0) (effects (font (size 0.7 0.7)) ))(pin "PWM_WL" output (at 81.28 163.83 0) (effects (font (size 0.7 0.7)) ))(pin "ADC_CONVST" output (at 81.28 166.37 0) (effects (font (size 0.7 0.7)) ))(pin "FAULT_CLEAR" output (at 81.28 168.91 0) (effects (font (size 0.7 0.7)) ))(pin "ADC_SCLK" output (at 81.28 171.45 0) (effects (font (size 0.7 0.7)) ))(pin "ADC_DOUTC" input (at 81.28 173.99 0) (effects (font (size 0.7 0.7)) ))(pin "ADC_DOUTD" input (at 81.28 176.53 0) (effects (font (size 0.7 0.7)) ))(pin "ADC_SDI" output (at 81.28 179.07 0) (effects (font (size 0.7 0.7)) )))(wire (pts (xy 132.08 148.59) (xy 128.27 148.59)) (stroke (width 0.1524) (type default)))(label "VIO_3V3" (at 128.27 148.59 0) (effects (font (size 0.9 0.9)) (justify right bottom)))(wire (pts (xy 132.08 151.13) (xy 128.27 151.13)) (stroke (width 0.1524) (type default)))(label "VA_5V" (at 128.27 151.13 0) (effects (font (size 0.9 0.9)) (justify right bottom)))(wire (pts (xy 132.08 153.67) (xy 128.27 153.67)) (stroke (width 0.1524) (type default)))(label "GND" (at 128.27 153.67 0) (effects (font (size 0.9 0.9)) (justify right bottom)))(wire (pts (xy 132.08 156.21) (xy 128.27 156.21)) (stroke (width 0.1524) (type default)))(label "OCP_N" (at 128.27 156.21 0) (effects (font (size 0.9 0.9)) (justify right bottom)))(wire (pts (xy 132.08 158.75) (xy 128.27 158.75)) (stroke (width 0.1524) (type default)))(label "PWR_GOOD" (at 128.27 158.75 0) (effects (font (size 0.9 0.9)) (justify right bottom)))(wire (pts (xy 172.72 148.59) (xy 176.53 148.59)) (stroke (width 0.1524) (type default)))(label "GATE_EN" (at 176.53 148.59 0) (effects (font (size 0.9 0.9)) (justify left bottom)))(wire (pts (xy 172.72 151.13) (xy 176.53 151.13)) (stroke (width 0.1524) (type default)))(label "FAULT_CLEAR" (at 176.53 151.13 0) (effects (font (size 0.9 0.9)) (justify left bottom)))(wire (pts (xy 172.72 153.67) (xy 176.53 153.67)) (stroke (width 0.1524) (type default)))(label "ARMED" (at 176.53 153.67 0) (effects (font (size 0.9 0.9)) (justify left bottom)))(wire (pts (xy 172.72 156.21) (xy 176.53 156.21)) (stroke (width 0.1524) (type default)))(label "PWR_READY" (at 176.53 156.21 0) (effects (font (size 0.9 0.9)) (justify left bottom)))(sheet (at 132.08 144.78) (size 40.64 43.18) (stroke (width .1524) (type default)) (fill (color 0 0 0 0))(property "Sheetname" "ocp_latch" (at 132.08 143.51 0) (effects (font (size 0.9 0.9)) (justify left bottom)))(property "Sheetfile" "ocp_latch.kicad_sch" (at 132.08 189.23 0) (effects (font (size 0.8 0.8)) (justify left top)))(pin "VIO_3V3" input (at 132.08 148.59 180) (effects (font (size 0.7 0.7)) ))(pin "VA_5V" input (at 132.08 151.13 180) (effects (font (size 0.7 0.7)) ))(pin "GND" bidirectional (at 132.08 153.67 180) (effects (font (size 0.7 0.7)) ))(pin "OCP_N" input (at 132.08 156.21 180) (effects (font (size 0.7 0.7)) ))(pin "PWR_GOOD" input (at 132.08 158.75 180) (effects (font (size 0.7 0.7)) ))(pin "GATE_EN" input (at 172.72 148.59 0) (effects (font (size 0.7 0.7)) ))(pin "FAULT_CLEAR" input (at 172.72 151.13 0) (effects (font (size 0.7 0.7)) ))(pin "ARMED" output (at 172.72 153.67 0) (effects (font (size 0.7 0.7)) ))(pin "PWR_READY" output (at 172.72 156.21 0) (effects (font (size 0.7 0.7)) )))(wire (pts (xy 223.52 148.59) (xy 219.71 148.59)) (stroke (width 0.1524) (type default)))(label "ENC_Z" (at 219.71 148.59 0) (effects (font (size 0.9 0.9)) (justify right bottom)))(wire (pts (xy 223.52 151.13) (xy 219.71 151.13)) (stroke (width 0.1524) (type default)))(label "VIO_3V3" (at 219.71 151.13 0) (effects (font (size 0.9 0.9)) (justify right bottom)))(wire (pts (xy 223.52 153.67) (xy 219.71 153.67)) (stroke (width 0.1524) (type default)))(label "GND" (at 219.71 153.67 0) (effects (font (size 0.9 0.9)) (justify right bottom)))(wire (pts (xy 264.16 148.59) (xy 267.97 148.59)) (stroke (width 0.1524) (type default)))(label "VA_5V" (at 267.97 148.59 0) (effects (font (size 0.9 0.9)) (justify left bottom)))(wire (pts (xy 264.16 151.13) (xy 267.97 151.13)) (stroke (width 0.1524) (type default)))(label "ENC_A" (at 267.97 151.13 0) (effects (font (size 0.9 0.9)) (justify left bottom)))(wire (pts (xy 264.16 153.67) (xy 267.97 153.67)) (stroke (width 0.1524) (type default)))(label "ENC_B" (at 267.97 153.67 0) (effects (font (size 0.9 0.9)) (justify left bottom)))(sheet (at 223.52 144.78) (size 40.64 17.78) (stroke (width .1524) (type default)) (fill (color 0 0 0 0))(property "Sheetname" "encoder" (at 223.52 143.51 0) (effects (font (size 0.9 0.9)) (justify left bottom)))(property "Sheetfile" "encoder.kicad_sch" (at 223.52 163.83 0) (effects (font (size 0.8 0.8)) (justify left top)))(pin "ENC_Z" output (at 223.52 148.59 180) (effects (font (size 0.7 0.7)) ))(pin "VIO_3V3" input (at 223.52 151.13 180) (effects (font (size 0.7 0.7)) ))(pin "GND" bidirectional (at 223.52 153.67 180) (effects (font (size 0.7 0.7)) ))(pin "VA_5V" input (at 264.16 148.59 0) (effects (font (size 0.7 0.7)) ))(pin "ENC_A" output (at 264.16 151.13 0) (effects (font (size 0.7 0.7)) ))(pin "ENC_B" output (at 264.16 153.67 0) (effects (font (size 0.7 0.7)) )))(wire (pts (xy 40.64 48.26) (xy 36.83 48.26)) (stroke (width 0.1524) (type default)))(label "VIO_3V3" (at 36.83 48.26 0) (effects (font (size 0.9 0.9)) (justify right bottom)))(wire (pts (xy 40.64 50.8) (xy 36.83 50.8)) (stroke (width 0.1524) (type default)))(label "VA_5V" (at 36.83 50.8 0) (effects (font (size 0.9 0.9)) (justify right bottom)))(wire (pts (xy 40.64 53.34) (xy 36.83 53.34)) (stroke (width 0.1524) (type default)))(label "ADC_CONVST" (at 36.83 53.34 0) (effects (font (size 0.9 0.9)) (justify right bottom)))(wire (pts (xy 40.64 55.88) (xy 36.83 55.88)) (stroke (width 0.1524) (type default)))(label "ADC5_CONVST" (at 36.83 55.88 0) (effects (font (size 0.9 0.9)) (justify right bottom)))(wire (pts (xy 40.64 58.42) (xy 36.83 58.42)) (stroke (width 0.1524) (type default)))(label "ADC_RESET" (at 36.83 58.42 0) (effects (font (size 0.9 0.9)) (justify right bottom)))(wire (pts (xy 40.64 60.96) (xy 36.83 60.96)) (stroke (width 0.1524) (type default)))(label "ADC5_RESET" (at 36.83 60.96 0) (effects (font (size 0.9 0.9)) (justify right bottom)))(wire (pts (xy 40.64 63.5) (xy 36.83 63.5)) (stroke (width 0.1524) (type default)))(label "ADC_DOUTA" (at 36.83 63.5 0) (effects (font (size 0.9 0.9)) (justify right bottom)))(wire (pts (xy 40.64 66.04) (xy 36.83 66.04)) (stroke (width 0.1524) (type default)))(label "ADC5_DOUTA" (at 36.83 66.04 0) (effects (font (size 0.9 0.9)) (justify right bottom)))(wire (pts (xy 40.64 68.58) (xy 36.83 68.58)) (stroke (width 0.1524) (type default)))(label "ADC_DOUTB" (at 36.83 68.58 0) (effects (font (size 0.9 0.9)) (justify right bottom)))(wire (pts (xy 40.64 71.12) (xy 36.83 71.12)) (stroke (width 0.1524) (type default)))(label "ADC5_DOUTB" (at 36.83 71.12 0) (effects (font (size 0.9 0.9)) (justify right bottom)))(wire (pts (xy 40.64 73.66) (xy 36.83 73.66)) (stroke (width 0.1524) (type default)))(label "PWR_READY" (at 36.83 73.66 0) (effects (font (size 0.9 0.9)) (justify right bottom)))(wire (pts (xy 40.64 76.2) (xy 36.83 76.2)) (stroke (width 0.1524) (type default)))(label "GND" (at 36.83 76.2 0) (effects (font (size 0.9 0.9)) (justify right bottom)))(wire (pts (xy 40.64 78.74) (xy 36.83 78.74)) (stroke (width 0.1524) (type default)))(label "ADC_SCLK" (at 36.83 78.74 0) (effects (font (size 0.9 0.9)) (justify right bottom)))(wire (pts (xy 81.28 48.26) (xy 85.09 48.26)) (stroke (width 0.1524) (type default)))(label "ADC5_SCLK" (at 85.09 48.26 0) (effects (font (size 0.9 0.9)) (justify left bottom)))(wire (pts (xy 81.28 50.8) (xy 85.09 50.8)) (stroke (width 0.1524) (type default)))(label "ADC_CS_N" (at 85.09 50.8 0) (effects (font (size 0.9 0.9)) (justify left bottom)))(wire (pts (xy 81.28 53.34) (xy 85.09 53.34)) (stroke (width 0.1524) (type default)))(label "ADC5_CS_N" (at 85.09 53.34 0) (effects (font (size 0.9 0.9)) (justify left bottom)))(wire (pts (xy 81.28 55.88) (xy 85.09 55.88)) (stroke (width 0.1524) (type default)))(label "ADC_DOUTC" (at 85.09 55.88 0) (effects (font (size 0.9 0.9)) (justify left bottom)))(wire (pts (xy 81.28 58.42) (xy 85.09 58.42)) (stroke (width 0.1524) (type default)))(label "ADC5_DOUTC" (at 85.09 58.42 0) (effects (font (size 0.9 0.9)) (justify left bottom)))(wire (pts (xy 81.28 60.96) (xy 85.09 60.96)) (stroke (width 0.1524) (type default)))(label "ADC_DOUTD" (at 85.09 60.96 0) (effects (font (size 0.9 0.9)) (justify left bottom)))(wire (pts (xy 81.28 63.5) (xy 85.09 63.5)) (stroke (width 0.1524) (type default)))(label "ADC5_DOUTD" (at 85.09 63.5 0) (effects (font (size 0.9 0.9)) (justify left bottom)))(wire (pts (xy 81.28 66.04) (xy 85.09 66.04)) (stroke (width 0.1524) (type default)))(label "ADC_SDI" (at 85.09 66.04 0) (effects (font (size 0.9 0.9)) (justify left bottom)))(wire (pts (xy 81.28 68.58) (xy 85.09 68.58)) (stroke (width 0.1524) (type default)))(label "ADC5_SDI" (at 85.09 68.58 0) (effects (font (size 0.9 0.9)) (justify left bottom)))(wire (pts (xy 81.28 71.12) (xy 85.09 71.12)) (stroke (width 0.1524) (type default)))(label "ADC_BUSY" (at 85.09 71.12 0) (effects (font (size 0.9 0.9)) (justify left bottom)))(wire (pts (xy 81.28 73.66) (xy 85.09 73.66)) (stroke (width 0.1524) (type default)))(label "ADC5_BUSY" (at 85.09 73.66 0) (effects (font (size 0.9 0.9)) (justify left bottom)))(wire (pts (xy 81.28 76.2) (xy 85.09 76.2)) (stroke (width 0.1524) (type default)))(label "ADC_FRSTDATA" (at 85.09 76.2 0) (effects (font (size 0.9 0.9)) (justify left bottom)))(wire (pts (xy 81.28 78.74) (xy 85.09 78.74)) (stroke (width 0.1524) (type default)))(label "ADC5_FRSTDATA" (at 85.09 78.74 0) (effects (font (size 0.9 0.9)) (justify left bottom)))(sheet (at 40.64 44.45) (size 40.64 35.56) (stroke (width .1524) (type default)) (fill (color 0 0 0 0))(property "Sheetname" "adc_levelshift" (at 40.64 43.18 0) (effects (font (size 0.9 0.9)) (justify left bottom)))(property "Sheetfile" "adc_levelshift.kicad_sch" (at 40.64 81.28 0) (effects (font (size 0.8 0.8)) (justify left top)))(pin "VIO_3V3" input (at 40.64 48.26 180) (effects (font (size 0.7 0.7)) ))(pin "VA_5V" input (at 40.64 50.8 180) (effects (font (size 0.7 0.7)) ))(pin "ADC_CONVST" input (at 40.64 53.34 180) (effects (font (size 0.7 0.7)) ))(pin "ADC5_CONVST" output (at 40.64 55.88 180) (effects (font (size 0.7 0.7)) ))(pin "ADC_RESET" input (at 40.64 58.42 180) (effects (font (size 0.7 0.7)) ))(pin "ADC5_RESET" output (at 40.64 60.96 180) (effects (font (size 0.7 0.7)) ))(pin "ADC_DOUTA" output (at 40.64 63.5 180) (effects (font (size 0.7 0.7)) ))(pin "ADC5_DOUTA" input (at 40.64 66.04 180) (effects (font (size 0.7 0.7)) ))(pin "ADC_DOUTB" output (at 40.64 68.58 180) (effects (font (size 0.7 0.7)) ))(pin "ADC5_DOUTB" input (at 40.64 71.12 180) (effects (font (size 0.7 0.7)) ))(pin "PWR_READY" input (at 40.64 73.66 180) (effects (font (size 0.7 0.7)) ))(pin "GND" input (at 40.64 76.2 180) (effects (font (size 0.7 0.7)) ))(pin "ADC_SCLK" input (at 40.64 78.74 180) (effects (font (size 0.7 0.7)) ))(pin "ADC5_SCLK" output (at 81.28 48.26 0) (effects (font (size 0.7 0.7)) ))(pin "ADC_CS_N" input (at 81.28 50.8 0) (effects (font (size 0.7 0.7)) ))(pin "ADC5_CS_N" output (at 81.28 53.34 0) (effects (font (size 0.7 0.7)) ))(pin "ADC_DOUTC" output (at 81.28 55.88 0) (effects (font (size 0.7 0.7)) ))(pin "ADC5_DOUTC" input (at 81.28 58.42 0) (effects (font (size 0.7 0.7)) ))(pin "ADC_DOUTD" output (at 81.28 60.96 0) (effects (font (size 0.7 0.7)) ))(pin "ADC5_DOUTD" input (at 81.28 63.5 0) (effects (font (size 0.7 0.7)) ))(pin "ADC_SDI" input (at 81.28 66.04 0) (effects (font (size 0.7 0.7)) ))(pin "ADC5_SDI" output (at 81.28 68.58 0) (effects (font (size 0.7 0.7)) ))(pin "ADC_BUSY" output (at 81.28 71.12 0) (effects (font (size 0.7 0.7)) ))(pin "ADC5_BUSY" input (at 81.28 73.66 0) (effects (font (size 0.7 0.7)) ))(pin "ADC_FRSTDATA" output (at 81.28 76.2 0) (effects (font (size 0.7 0.7)) ))(pin "ADC5_FRSTDATA" input (at 81.28 78.74 0) (effects (font (size 0.7 0.7)) )))(sheet_instances (path "" (page "1"))) (embedded_fonts no))
